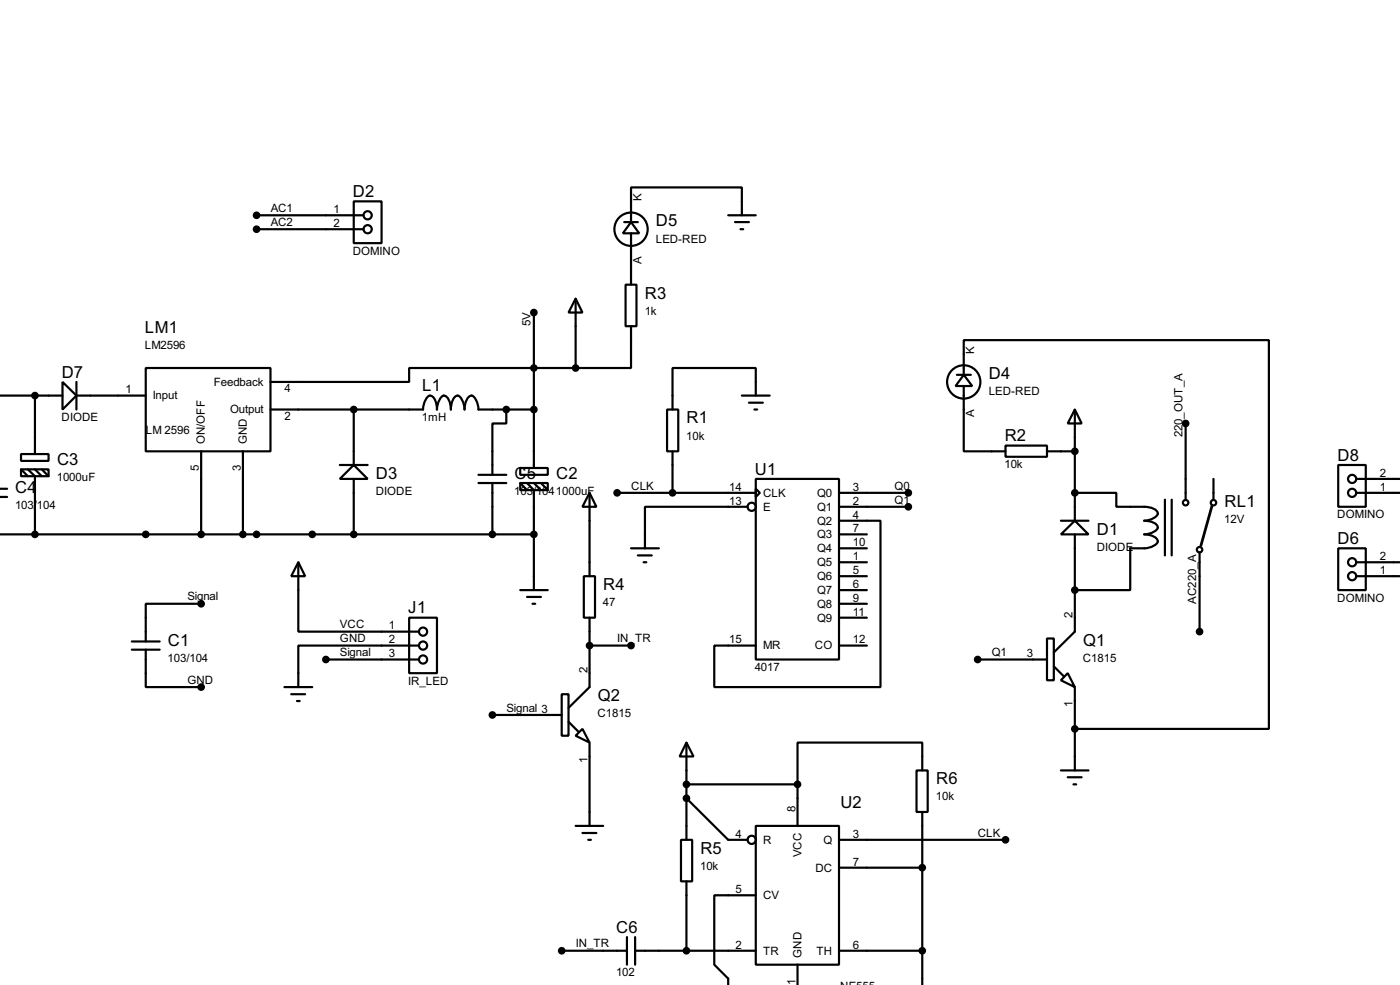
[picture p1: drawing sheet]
<svg xmlns="http://www.w3.org/2000/svg" width="256mm" height="180mm" viewBox="0 0 256 180" stroke-linecap="round" stroke-linejoin="round" font-family="sans-serif">
<g fill="none" stroke="#000" stroke-width=".4">
<path d="M47 39.4h19.6M64.8 36.9h5.1v7.6h-5.1zM133.4 39.4h5.1M135.9 39.4v-5.1h-20.3v6.4M47 42h19.6M97.8 57.2v28.5M105.5 54.7l1.2 2.5h-2.5zM105.5 54.7v12.7M114.4 40.7h2.5M114.6 52.1h2v7.6h-2zM115.6 40.7l1.5 2h-3zM115.6 59.7v7.7h-10.1"/>
<path d="M115.6 42.7v9.4M134.7 40.7h2.5M135.7 42h.5M0 72.4h11.5M6.4 72.4v10.7M11.5 69.9l2.5 2.5-2.5 2.6zM14 72.4h12.7M14 69.9v5.1M26.7 67.4h22.9v15.2h-22.9zM49.6 75h27.9a2.75 2.75 0 0 1 1.3-2.6 1.5 1.5 0 0 1 1.1 1.3l.2 1.3a2.75 2.75 0 0 1 1.2-2.6 2.37 2.37 0 0 1 1.3 2.6 3.3 3.3 0 0 1 .9-2.5l.4-.1a2.75 2.75 0 0 1 1.2 2.6 2.37 2.37 0 0 1 1.3-2.6 2.75 2.75 0 0 1 1.3 2.6h10.1M64.8 75v10.1M92.8 75v2.5h-2.6v9.4"/>
<path d="M105.5 67.4h-30.5v2.5h-25.4M122.2 75h2.1v7.6h-2.1zM135.9 72.4h5.1M137.2 73.7h2.6M138.2 75h.5M138.5 72.4v-5h-15.3v7.6M175.3 68.6h2.6M176.6 68.6l1.5 2.1h-3zM176.6 70.7v11.9h7.6M176.6 68.6v-6.3h55.9v71.1h-35.6M196.9 75l1.3 2.5h-2.6zM196.9 75v20.3"/>
<path d="M217.2 77.5v14M-.1 91h1.4M-.1 89.5h1.4M0 97.8h97.8M3.9 83.1h5v1.3h-5zM3.9 85.9h5v1.3h-5zM3.9 85.9l1.2 1.3M5.1 85.9l1.3 1.3v10.6M6.4 85.9l1.3 1.3M7.7 85.9l1.2 1.3M36.9 82.6v15.2M44.5 82.6v15.2"/>
<path d="M62.3 85.1h5.1M64.8 85.1l2.6 2.6h-5.1zM64.8 87.7v10.1M87.7 86.9h5.1M87.7 88.4h5.1M90.2 88.4v9.4M95.3 85.7h5.1v1.2h-5.1zM95.3 88.4h5.1v1.3h-5.1zM95.3 88.4l1.3 1.3M96.6 88.4l1.2 1.3v18.3M97.8 88.4l1.3 1.3M99.1 88.4l1.3 1.3"/>
<path d="M108 90.2l1.3 2.6h-2.6zM108 90.2v15.3M113.1 90.2h25.4M123.2 82.6v7.6M137 92.8h-18.8v7.6M138.5 87.7h15.2v33h-15.2zM138.5 89.5l.7 .7-.7 .8zM153.7 95.3h7.6v30.5h-30.4v-7.6h7.6M153.7 90.2h12.7M153.7 92.8h12.7M153.7 97.8h5.1M184.2 81.6h7.6v2h-7.6z"/>
<path d="M191.8 82.6h5.1M194.4 97.8l2.5-2.5 2.5 2.5zM194.4 95.3h5M196.9 90.2h7.6v2.6h2.6a8.4 8.4 0 0 1 4.2 .3 .88 .88 0 0 1 .7 1.2 3.1 3.1 0 0 1-2.4 1 2.27 2.27 0 0 1 2.5 1.3 2.65 2.65 0 0 1-2.5 1.2 2.29 2.29 0 0 1 2.5 1.3 2.65 2.65 0 0 1-2.5 1.3h-2.5v7.6h-10.2M196.9 97.8v17.8l-3.8 3.8M213.4 91.5v10.2M214.7 91.5v10.2M222.3 87.7v3.8M245.2 85.1h5v7.7h-5zM248.5 90.2h8M248.5 87.7h8M24.2 118.9h5.1"/>
<path d="M24.2 117.4h5.1M26.7 118.9v6.9h10.2M36.9 110.5h-10.2v6.9M54.7 102.9l1.2 2.6h-2.5zM54.7 102.9v12.7h22.1M75 113.1h5.1v10.1h-5.1zM76.8 118.2h-22.1v7.6M95.3 108h5.1M96.6 109.3h2.5M97.6 110.5h.5M107 105.5h2v7.6h-2zM108 113.1v12.7l-3.8 3.8"/>
<path d="M108 118.2h7.6M115.6 100.4h5.1M116.9 101.7h2.5M117.9 102.9h.5M153.7 102.9h5.1M153.7 105.5h5.1M153.7 118.2h5.1M153.7 100.4h5.1M153.7 108h5.1M153.7 110.5h5.1M153.7 113.1h5.1M191.8 116.9h1.3v7.6h-1.3z"/>
<path d="M219.8 101.1v14.5M245.2 100.4h5v7.6h-5zM248.5 102.9h8M248.5 105.5h8M52.1 125.8h5.1M53.4 127.1h2.5M54.4 128.3h.5M59.7 120.7h17.1M90.2 130.9h12.7M102.9 127.1h1.3v7.6h-1.3zM104.2 132.1l1.8 1.8M105.5 134.7l1.2-1.3 1.3 2.5z"/>
<path d="M108 135.9v15.3M125.8 135.9l1.3 2.6h-2.6zM125.8 135.9v17.8M179.1 120.7h12.7M193.1 122l1.8 1.8M195.6 123.2l1.3 2.6-2.5-1.3zM196.9 125.8v15.2M105.5 151.2h5M106.7 152.5h2.6M107.8 153.7h.5M124.8 153.7h2v7.6h-2zM125.8 146.1l7.6 7.6h3.6"/>
<path d="M125.8 143.6h20.3M138.5 151.2h15.2v25.4h-15.2zM146.1 143.6v7.6M153.7 158.8h15.3M153.7 153.7h30.5M167.9 141h2.1v7.6h-2.1zM169 141v-5.1h-22.9v7.7M169 148.6v31.7M194.4 141h5M195.6 142.3h2.6M196.7 143.6h.5M102.9 174h12"/>
<path d="M114.9 171.5v5.1M116.4 174h22.1M116.4 171.5v5.1M125.8 161.3v12.7M138.5 163.9h-7.6v12.7l2.5 2.5v1.2M146.1 176.6v3.7M153.7 174h15.3"/>
<circle cx="67.3" cy="39.4" r=".75"/>
<circle cx="67.3" cy="42" r=".75"/>
<circle cx="115.6" cy="42" r="3.1"/>
<circle cx="176.5" cy="69.9" r="3.1"/>
<circle cx="137.7" cy="92.8" r=".75"/>
<circle cx="217.2" cy="92" r=".5"/>
<circle cx="222.3" cy="92" r=".5"/>
<circle cx="247.7" cy="90.2" r=".75"/>
<circle cx="247.7" cy="87.7" r=".75"/>
<circle cx="77.5" cy="115.6" r=".75"/>
<circle cx="77.5" cy="118.2" r=".75"/>
<circle cx="219.7" cy="100.6" r=".5"/>
<circle cx="247.7" cy="102.9" r=".75"/>
<circle cx="247.7" cy="105.5" r=".75"/>
<circle cx="77.5" cy="120.7" r=".75"/>
<circle cx="137.7" cy="153.7" r=".75"/>
</g>
<g fill="#000" stroke="#000" stroke-width=".4">
<circle cx="47" cy="39.4" r=".5"/>
<circle cx="47" cy="42" r=".5"/>
<circle cx="97.8" cy="57.2" r=".5"/>
<circle cx="6.4" cy="72.4" r=".5"/>
<circle cx="64.8" cy="75" r=".5"/>
<circle cx="92.7" cy="75" r=".5"/>
<circle cx="97.8" cy="75" r=".5"/>
<circle cx="97.8" cy="67.4" r=".5"/>
<circle cx="105.4" cy="67.4" r=".5"/>
<circle cx="217.2" cy="77.5" r=".5"/>
<circle cx="6.4" cy="97.8" r=".5"/>
<circle cx="26.7" cy="97.8" r=".5"/>
<circle cx="36.8" cy="97.8" r=".5"/>
<circle cx="44.5" cy="97.8" r=".5"/>
<circle cx="47" cy="97.8" r=".5"/>
<circle cx="57.2" cy="97.8" r=".5"/>
<circle cx="64.8" cy="97.8" r=".5"/>
<circle cx="90.2" cy="97.8" r=".5"/>
<circle cx="97.8" cy="97.8" r=".5"/>
<circle cx="113" cy="90.2" r=".5"/>
<circle cx="123.2" cy="90.2" r=".5"/>
<circle cx="166.4" cy="90.2" r=".5"/>
<circle cx="166.4" cy="92.8" r=".5"/>
<circle cx="196.9" cy="90.2" r=".5"/>
<circle cx="196.9" cy="82.6" r=".5"/>
<circle cx="36.8" cy="110.5" r=".5"/>
<circle cx="108" cy="118.2" r=".5"/>
<circle cx="115.6" cy="118.2" r=".5"/>
<circle cx="196.9" cy="108" r=".5"/>
<circle cx="219.7" cy="115.6" r=".5"/>
<circle cx="36.8" cy="125.8" r=".5"/>
<circle cx="59.7" cy="120.7" r=".5"/>
<circle cx="90.2" cy="130.9" r=".5"/>
<circle cx="179.1" cy="120.7" r=".5"/>
<circle cx="196.9" cy="133.4" r=".5"/>
<circle cx="125.7" cy="143.6" r=".5"/>
<circle cx="125.7" cy="146.1" r=".5"/>
<circle cx="146.1" cy="143.6" r=".5"/>
<circle cx="168.9" cy="158.8" r=".5"/>
<circle cx="184.2" cy="153.7" r=".5"/>
<circle cx="102.9" cy="174" r=".5"/>
<circle cx="125.7" cy="174" r=".5"/>
<circle cx="168.9" cy="174" r=".5"/>
</g>
<path d="M222.1 92.5l-2.1 7.4" fill="none" stroke="#000" stroke-width=".5"/>
<g font-size="3.4">
<text x="64.7" y="36">D2</text>
<text x="120.2" y="41.5">D5</text>
<text x="118.2" y="54.7">R3</text>
<text x="26.6" y="61">LM1</text>
<text x="11.3" y="69.1">D7</text>
<text x="77.4" y="71.6">L1</text>
<text x="181.2" y="69.4">D4</text>
<text x="125.8" y="77.5">R1</text>
<text x="184.1" y="80.8">R2</text>
<text x="10.5" y="85.2">C3</text>
<text x="68.9" y="87.7">D3</text>
<text x="94.3" y="87.7">C5</text>
<text x="101.9" y="87.7">C2</text>
<text x="138.3" y="86.9">U1</text>
<text x="245" y="84.3">D8</text>
<text x="2.8" y="90.2">C4</text>
<text x="224.3" y="92.8">RL1</text>
<text x="201" y="97.9">D1</text>
<text x="245" y="99.6">D6</text>
<text x="74.8" y="112.3">J1</text>
<text x="110.5" y="108">R4</text>
<text x="30.8" y="118.2">C1</text>
<text x="198.4" y="118.2">Q1</text>
<text x="109.5" y="128.3">Q2</text>
<text x="171.5" y="143.6">R6</text>
<text x="154" y="147.8">U2</text>
<text x="128.3" y="156.3">R5</text>
<text x="112.9" y="170.7">C6</text>
</g>
<g font-size="2.4">
<text x="49.6" y="38.8">AC1</text>
<text x="49.6" y="41.3">AC2</text>
<text x="61.1" y="39">1</text>
<text x="61.1" y="41.6">2</text>
<text x="117.5" y="36.8" transform="rotate(-90 117.5 36.8)">K</text>
<text x="64.6" y="46.6">DOMINO</text>
<text x="120.1" y="44.4">LED-RED</text>
<text x="117.5" y="48.4" transform="rotate(-90 117.5 48.4)">A</text>
<text x="97.2" y="59.7" transform="rotate(-90 97.2 59.7)">5V</text>
<text x="118.1" y="57.6">1k</text>
<text x="26.5" y="64">LM2596</text>
<text x="178.5" y="64.8" transform="rotate(-90 178.5 64.8)">K</text>
<text x="23" y="72">1</text>
<text x="39.2" y="70.6">Feedback</text>
<text x="52.1" y="71.8">4</text>
<text x="11.3" y="77.1">DIODE</text>
<text x="28" y="73.1">Input</text>
<text x="42.1" y="75.7">Output</text>
<text x="52.1" y="76.9">2</text>
<text x="77.3" y="77.1">1mH</text>
<text x="178.5" y="76.3" transform="rotate(-90 178.5 76.3)">A</text>
<text x="181.1" y="72.3">LED-RED</text>
<text x="26.7" y="79.4">LM 2596</text>
<text x="37.6" y="81.3" transform="rotate(-90 37.6 81.3)">ON/OFF</text>
<text x="45.2" y="81.3" transform="rotate(-90 45.2 81.3)">GND</text>
<text x="125.7" y="80.4">10k</text>
<text x="216.6" y="80.1" transform="rotate(-90 216.6 80.1)">220_OUT_A</text>
<text x="10.4" y="88.1">1000uF</text>
<text x="36.5" y="86.3" transform="rotate(-90 36.5 86.3)">5</text>
<text x="44.1" y="86.3" transform="rotate(-90 44.1 86.3)">3</text>
<text x="115.6" y="89.6">CLK</text>
<text x="133.6" y="89.8">14</text>
<text x="156.3" y="89.8">3</text>
<text x="163.9" y="89.6">Q0</text>
<text x="184" y="85.7">10k</text>
<text x="252.8" y="89.8">1</text>
<text x="252.8" y="87.3">2</text>
<text x="2.8" y="93.2">103/</text>
<text x="6.8" y="93.2">104</text>
<text x="68.8" y="90.7">DIODE</text>
<text x="94.2" y="90.7">103/</text>
<text x="98.2" y="90.7">1041000uF</text>
<text x="133.6" y="92.4">13</text>
<text x="139.8" y="90.9">CLK</text>
<text x="139.8" y="93.5">E</text>
<text x="149.7" y="90.9">Q0</text>
<text x="149.7" y="93.5">Q1</text>
<text x="156.3" y="92.4">2</text>
<text x="156.3" y="94.9">4</text>
<text x="163.9" y="92.2">Q1</text>
<text x="224.3" y="95.7">12V</text>
<text x="245" y="94.9">DOMINO</text>
<text x="149.7" y="96">Q2</text>
<text x="149.7" y="98.5">Q3</text>
<text x="149.7" y="101.1">Q4</text>
<text x="156.3" y="97.4">7</text>
<text x="156.3" y="100">10</text>
<text x="200.9" y="100.8">DIODE</text>
<text x="149.7" y="103.6">Q5</text>
<text x="149.7" y="106.2">Q6</text>
<text x="156.3" y="102.5">1</text>
<text x="156.3" y="105.1">5</text>
<text x="156.3" y="107.6">6</text>
<text x="252.8" y="105.1">1</text>
<text x="252.8" y="102.5">2</text>
<text x="34.3" y="109.9">Signal</text>
<text x="110.5" y="111">47</text>
<text x="149.7" y="108.7">Q7</text>
<text x="149.7" y="111.2">Q8</text>
<text x="149.7" y="113.8">Q9</text>
<text x="156.3" y="110.1">9</text>
<text x="156.3" y="112.7">11</text>
<text x="196.5" y="113.1" transform="rotate(-90 196.5 113.1)">2</text>
<text x="219.2" y="110.5" transform="rotate(-90 219.2 110.5)">AC220_A</text>
<text x="245" y="110.1">DOMINO</text>
<text x="62.3" y="117.6">GND</text>
<text x="62.3" y="115">VCC</text>
<text x="71.3" y="115.2">1</text>
<text x="71.3" y="117.8">2</text>
<text x="113.1" y="117.6">IN_TR</text>
<text x="133.6" y="117.8">15</text>
<text x="139.8" y="118.9">MR</text>
<text x="149.3" y="118.9">CO</text>
<text x="156.3" y="117.8">12</text>
<text x="30.7" y="121.1">103/104</text>
<text x="34.3" y="125.2">GND</text>
<text x="62.3" y="120.1">Signal</text>
<text x="71.3" y="120.3">3</text>
<text x="74.8" y="125.3">IR_LED</text>
<text x="107.6" y="123.2" transform="rotate(-90 107.6 123.2)">2</text>
<text x="138.3" y="122.8">4017</text>
<text x="181.7" y="120.1">Q1</text>
<text x="188.1" y="120.3">3</text>
<text x="198.4" y="121.1">C1815</text>
<text x="92.8" y="130.3">Signal 3</text>
<text x="109.5" y="131.3">C1815</text>
<text x="196.5" y="129.5" transform="rotate(-90 196.5 129.5)">1</text>
<text x="107.6" y="139.6" transform="rotate(-90 107.6 139.6)">1</text>
<text x="145.7" y="148.6" transform="rotate(-90 145.7 148.6)">8</text>
<text x="171.5" y="146.5">10k</text>
<text x="134.8" y="153.3">4</text>
<text x="139.8" y="154.4">R</text>
<text x="150.8" y="154.4">Q</text>
<text x="156.3" y="153.3">3</text>
<text x="179.1" y="153.1">CLK</text>
<text x="128.3" y="159.2">10k</text>
<text x="146.8" y="156.9" transform="rotate(-90 146.8 156.9)">VCC</text>
<text x="149.4" y="159.5">DC</text>
<text x="156.3" y="158.4">7</text>
<text x="134.8" y="163.5">5</text>
<text x="139.8" y="164.6">CV</text>
<text x="105.5" y="173.4">IN_TR</text>
<text x="134.8" y="173.6">2</text>
<text x="156.3" y="173.6">6</text>
<text x="112.9" y="178.7">102</text>
<text x="139.8" y="174.7">TR</text>
<text x="146.8" y="175.3" transform="rotate(-90 146.8 175.3)">GND</text>
<text x="149.6" y="174.7">TH</text>
<text x="145.7" y="180.3" transform="rotate(-90 145.7 180.3)">1</text>
<text x="153.9" y="181.2">NE555</text>
</g>
</svg>
